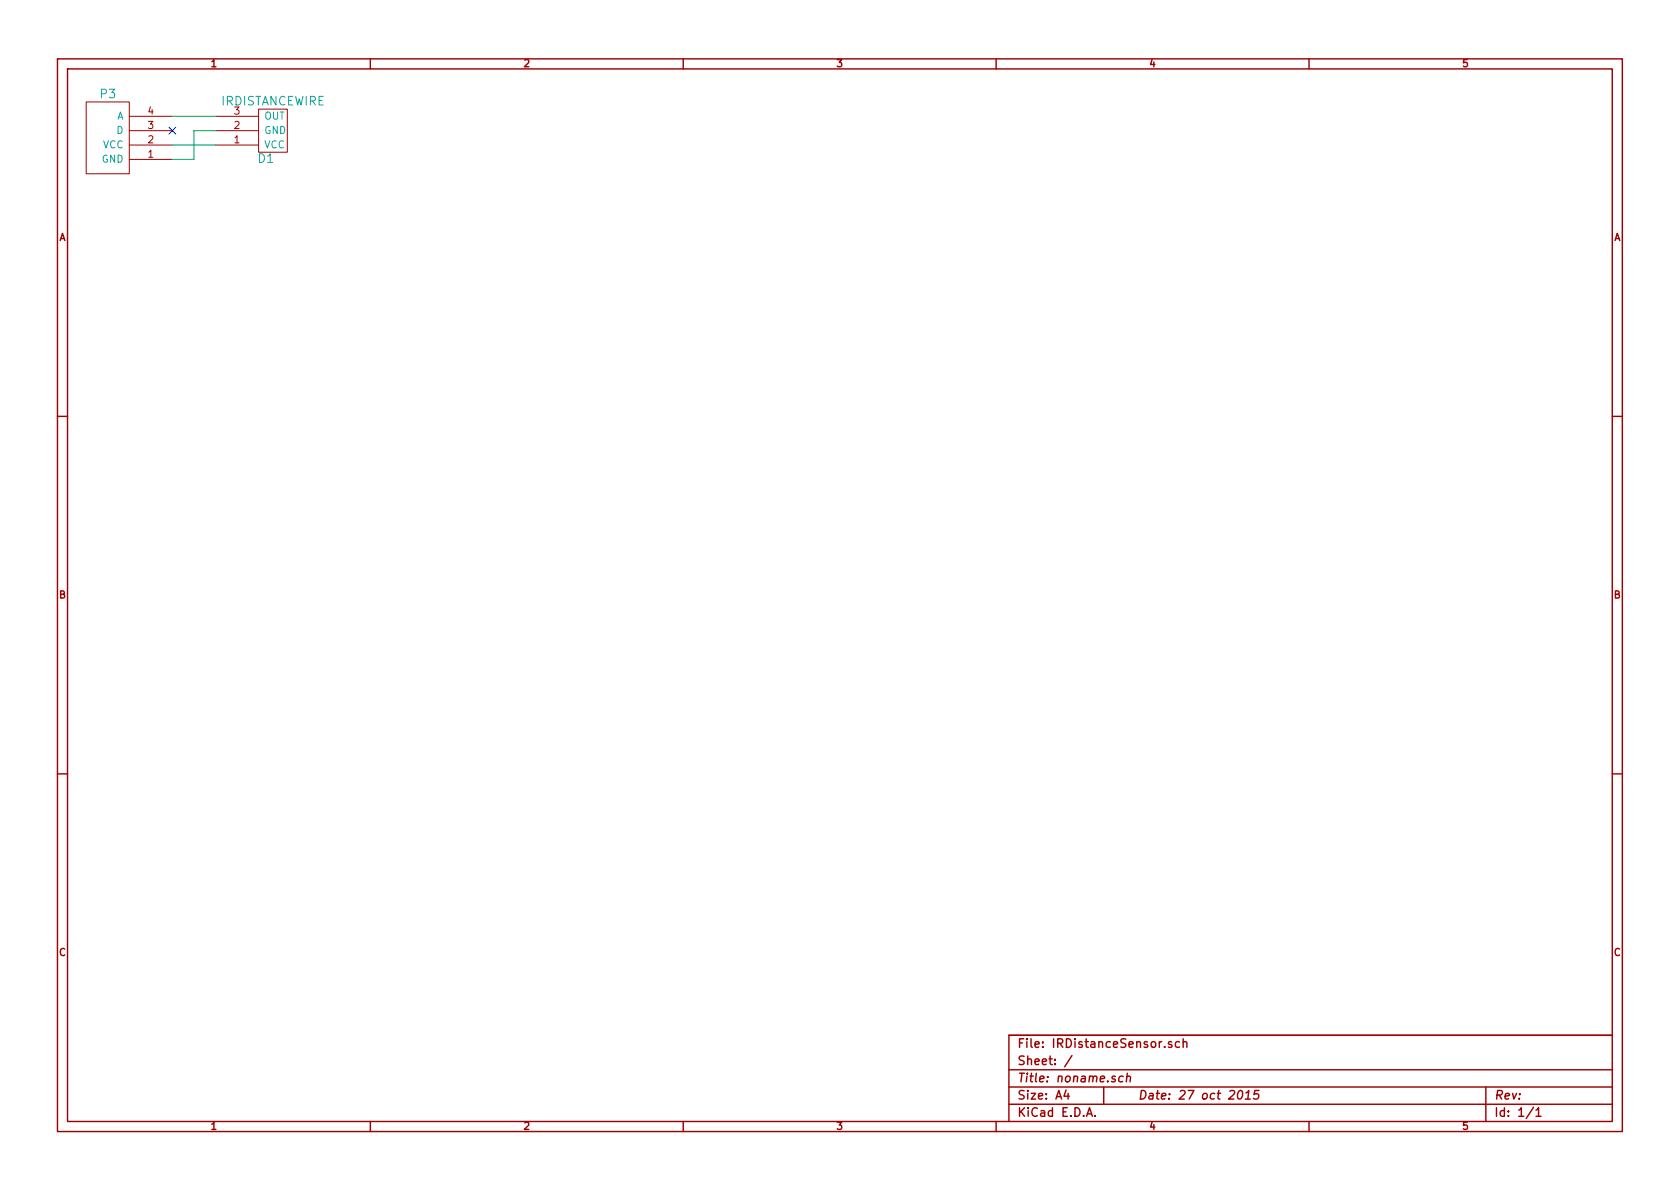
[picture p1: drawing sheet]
EESchema Schematic File Version 2
LIBS:Library
LIBS:IRDistanceSensor-cache
EELAYER 27 0
EELAYER END
$Descr A4 11693 8268
encoding utf-8
Sheet 1 1
Title "noname.sch"
Date "27 oct 2015"
Rev ""
Comp ""
Comment1 ""
Comment2 ""
Comment3 ""
Comment4 ""
$EndDescr
$Comp
L SENSOR P3
U 1 1
P 600 1200
F 0 "P3" H 750 1750 60  0000 C CNN
F 1 "SENSOR" V 650 1450 60  0001 C CNN
F 2 "~" H 600 1200 60  0000 C CNN
F 3 "~" H 600 1200 60  0000 C CNN
	1    600  1200
	1    0    0    -1  
$EndComp
$Comp
L IRDISTANCEWIRE D1
U 1 1
P 1850 950
F 0 "D1" H 1850 800 60  0000 C CNN
F 1 "IRDISTANCEWIRE" H 1900 1200 60  0000 C CNN
F 2 "~" H 1850 950 60  0000 C CNN
F 3 "~" H 1850 950 60  0000 C CNN
	1    1850 950 
	1    0    0    -1  
$EndComp
Wire Wire Line
	1500 800  1200 800 
Wire Wire Line
	1500 900  1350 900 
Wire Wire Line
	1350 900  1350 1100
Wire Wire Line
	1350 1100 1200 1100
Wire Wire Line
	1500 1000 1200 1000
NoConn ~ 1200 900 
$EndSCHEMATC
